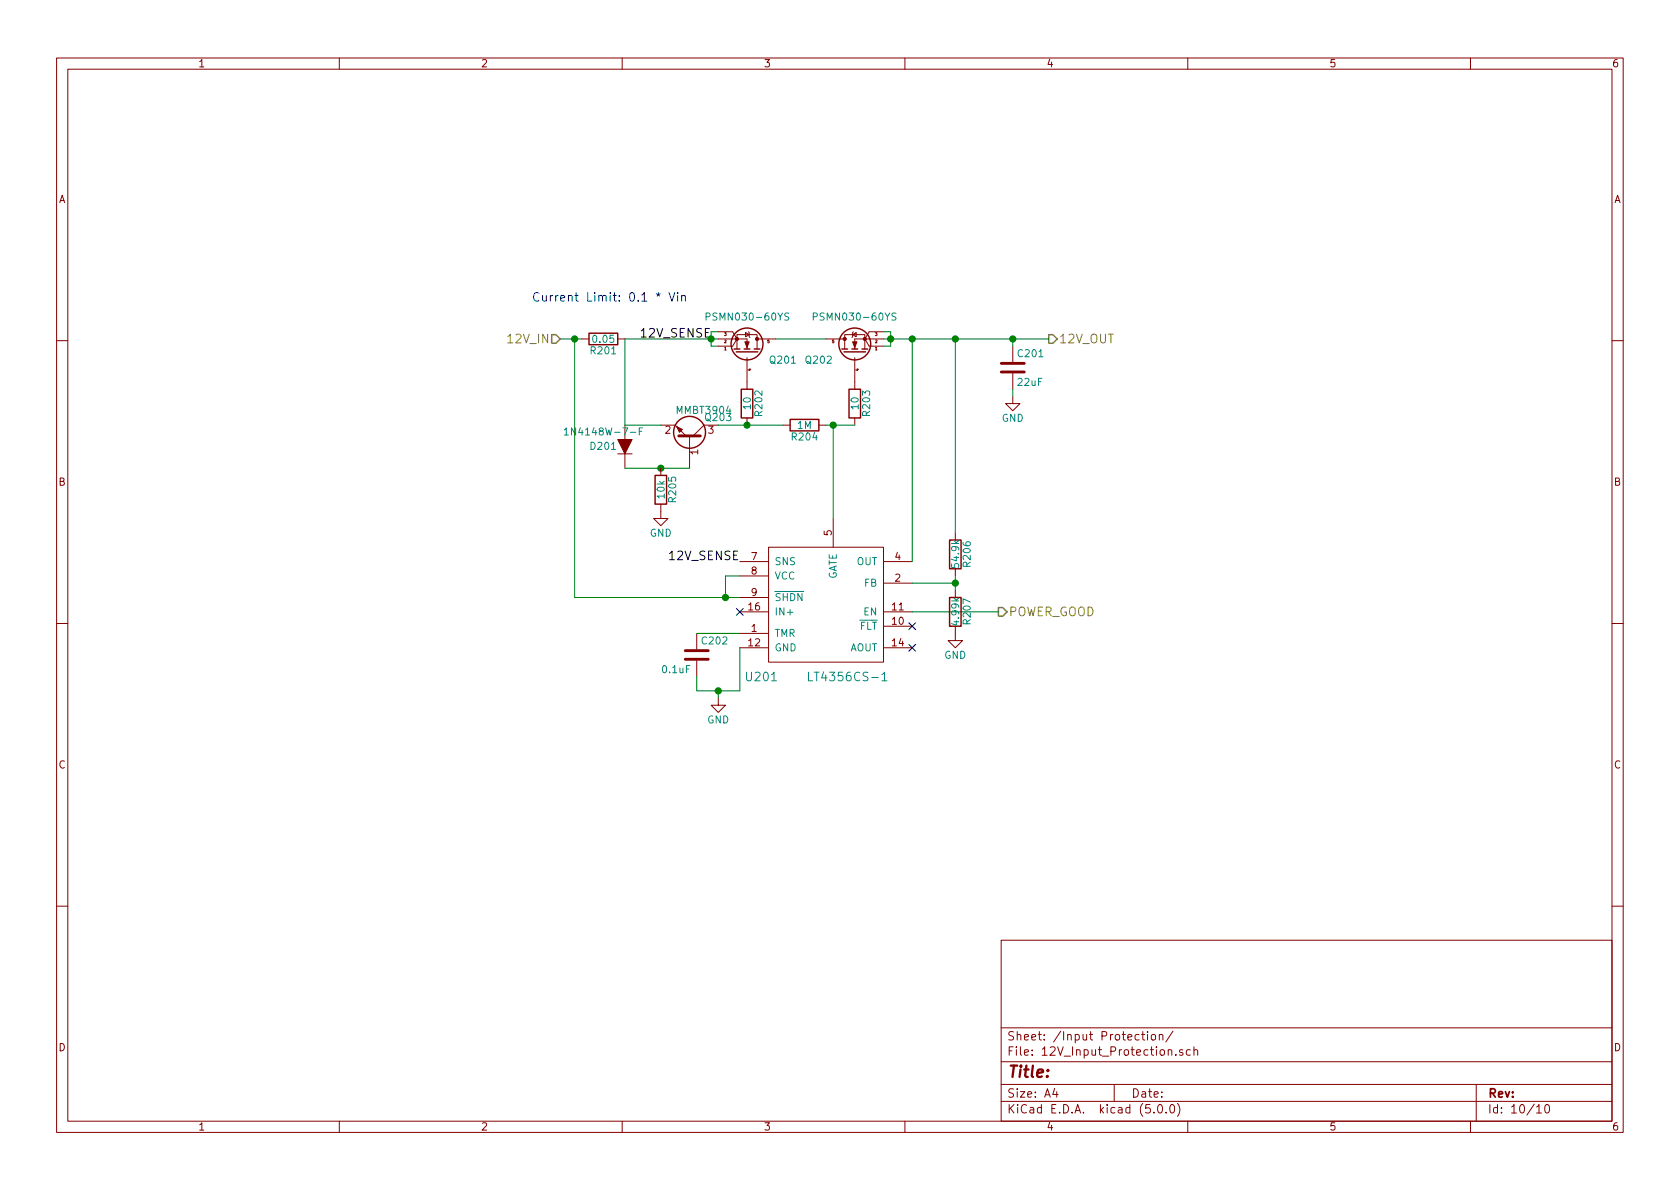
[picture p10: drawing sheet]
<svg xmlns="http://www.w3.org/2000/svg" width="297mm" height="210mm" viewBox="0 0 297 210" stroke-linecap="round" stroke-linejoin="round" font-family="sans-serif">
<g fill="none" stroke="#840000" stroke-width=".18">
<path d="M10 10.3h277v189.9h-277zM12 12.2h273v186.1h-273zM60 10.3v1.9M110 10.3v1.9M160 10.3v1.9M210 10.3v1.9M260 10.3v1.9M102.9 59.9h1.2M109.2 59.9h1.3M127 59.9h5.1v1.8M127 58.7h2.5l.8 1.2M130.3 59.9v-.7h3.6v.7"/>
<path d="M130.3 59.9l-.8 1.3h-2.5M130.3 59.9v1.8M131.8 58.8l.7 .4-.7 .4zM132.3 58.7l.2 .1v.8l.1 .1M133.9 59.9h3.3M133.9 59.9v1.8M146 59.9h3.4M149.4 59.9v-.7h3.5v.7M149.4 59.9v1.8M150.7 59.2l.7-.4v.8zM150.9 58.7l-.2 .1v.8l-.1 .1M152.9 59.9v1.8"/>
<path d="M152.9 59.9l.8 1.3h2.5M156.2 59.9h-5.1v1.8M156.2 58.7h-2.5l-.8 1.2M10 60.2h2M110.5 75.2v2.5M116.8 75.2h2.6l1.9 1.9M121.9 77.1v5.7M124.5 75.2l-1.9 1.9M132.1 63.2v5.6M132.1 73.9v1.3M138.4 75.2h1.3M144.8 75.2h1.2"/>
<path d="M151.1 63.2v5.6M151.1 73.9v1.3M179.1 70.1v1.3h1.2l-1.2 1.2-1.3-1.2h1.3M179.1 61.2v2.8M179.1 66v2.8M285 60.2h2M109.2 80.3h2.6M110.5 80.3v2.5M116.8 89.1v2.6h1.3l-1.3 1.3-1.2-1.3h1.2M116.8 82.8v1.3M130.8 99.3h5.1M135.9 96.8h20.3v20.3h-20.3z"/>
<path d="M147.3 91.7v5.1M156.2 99.3h5.1M168.9 94.2v1.3M10 110.3h2M123.2 112v2.8M123.2 116.8v2.8M130.8 112h5.1M130.8 101.8h5.1M130.8 105.7h5.1M130.8 108.2h5.1M130.8 114.5h5.1M156.2 103.1h5.1"/>
<path d="M156.2 110.7h5.1M156.2 108.2h5.1M156.2 114.5h5.1M168.9 110.7v2.6h1.3l-1.3 1.2-1.3-1.2h1.3M168.9 100.6v1.2M168.9 104.4v1.3M285 110.3h2M127 123.4v1.3h1.3l-1.3 1.3-1.3-1.3h1.3M10 160.2h2M177 166.3h108v32h-108zM285 160.2h2M60 198.3v1.9"/>
<path d="M110 198.3v1.9M160 198.3v1.9M177 194.8h108M177 191.8h108M177 187.8h108M177 181.8h108M186.5 192.5l-.4 1h1M186.8 193v1M197 191.8v3M201.4 183l-.4-.1-.3 .3 .1 .6 .2 .1 .4-.1M201.8 182.9h.6M202.1 182.4v1.3l.3 .2"/>
<path d="M202.9 182.4v.2M202.9 182.9v1M203.6 183.1l.2-.2 .5 .2v.7l-.3 .1-.4-.1zM204 196.7v.1M204.8 195.5l.4-.2a.94 .94 0 0 1 0 1.5 .79 .79 0 0 1-.4-1.3zM205 183.1l.2-.2 .3 .1 .1 .9M205 182.9v1M206.2 196.7v.1M206.6 185.7a.37 .37 0 0 1 .6 .1v.8M207 195.4l.3-.1a.94 .94 0 0 1 0 1.5 .82 .82 0 0 1-.3-1.4zM207.4 182.3l-1.3 2M207.9 186.5v.1"/>
<path d="M208.2 195.1a1.71 1.71 0 0 1 0 2.3M209.1 185.7a.37 .37 0 0 0-.6 .1l.1 .2 .5 .2 .1 .1-.2 .3-.5-.1M210 198.3v1.9M210.5 185.7l-.5-.1-.2 .3v.6l.2 .1 .5-.1M211.1 185.7h.1a.37 .37 0 0 1 .6 .1v.8M211.1 185.1v1.5M260 198.3v1.9M261 191.8v6.5M271.7 195.8l.4-.5v1.5M271.7 196.8h.8M273.3 195.4l.3-.1a.94 .94 0 0 1 0 1.5h-.1a1 1 0 0 1-.2-1.4z"/>
</g>
<path d="M124.8 56l.7-.1v-.4l-.2-.2h-.5v1.3M139.5 55.4l-.5-.1-.2 .2-.1 .2 .2 .2 .4 .2 .2 .3-.3 .2h-.5M143.8 56l.6-.1v-.4l-.1-.2h-.5v1.3M158.4 55.4l-.5-.1-.1 .2-.1 .2 .1 .2 .5 .2 .1 .3-.2 .2h-.5M99.8 76l.3-.3v1.2M99.8 76.9h.7M113 76.3h.4M113.6 75.7h-.6v1.2M143 118.9v1.5h.7M155.9 119.3l.5-.4v1.5M155.9 120.4h.9" fill="none" stroke="#008484" stroke-width=".18"/>
<g fill="none" stroke="#840000" stroke-width=".25">
<path d="M104.1 58.9h5.1v2.1h-5.1zM129.8 61.7h1M130.2 62.2h3.8M131.1 68.8h2v5.1h-2zM131.6 61.7h1M133.3 61.7h1.1M139.7 74.2h5.1v2h-5.1zM148.8 61.7h1.1M149.2 62.2h3.8M150.1 68.8h2v5.1h-2zM150.6 61.7h1M152.4 61.7h1"/>
<path d="M115.8 84.1h2.1v5h-2.1zM167.9 95.5h2v5.1h-2zM167.9 105.7h2v5h-2z"/>
<circle cx="121.9" cy="76.4" r="2.82"/>
<circle cx="132.1" cy="60.8" r="2.82"/>
<circle cx="151.1" cy="60.8" r="2.82"/>
</g>
<g fill="#840000" stroke="#840000" stroke-width=".18">
<path d="M150.7 60.4h.8l-.4 1.1z"/>
<path d="M119.6 75.4l1 .5-.5 .5z"/>
<path d="M109.2 77.7h2.6l-1.3 2.6z"/>
<path d="M131.7 60.4h.8l-.4 1.1z"/>
<circle cx="152.9" cy="59.9" r=".28"/>
<circle cx="149.4" cy="59.9" r=".28"/>
<circle cx="130.3" cy="59.9" r=".28"/>
<circle cx="133.9" cy="59.9" r=".28"/>
</g>
<g fill="none" stroke="#008400" stroke-width=".18">
<path d="M99.1 59.9h3.8M101.6 59.9v45.8h29.2M127 59.9h-16.5v15.3h6.3M127 58.7h-1.3v2.5h1.3M137.2 59.9h8.8M156.2 59.9h29.2M156.2 58.7h1.3v2.5h-1.3M161.3 59.9v39.4M168.9 59.9v34.3M179.1 59.9v1.3M127 75.2h11.4M146 75.2h5.1"/>
<path d="M147.3 75.2v16.5M179.1 68.8v1.3M110.5 82.8h11.4M123.2 112h7.6M130.8 114.5v7.7h-7.6v-2.6M130.8 101.8h-2.5v3.9M161.3 103.1h7.6M161.3 108.2h15.2M168.9 101.8v2.6M127 122.2v1.2"/>
</g>
<path d="M120 77.1h3.8M177 65.8h4.1M177 64.3h4.1M121.2 116.6h4M121.2 115.1h4" fill="none" stroke="#840000" stroke-width=".51"/>
<g fill="#008400" stroke="#008400" stroke-width=".25">
<circle cx="168.9" cy="103.1" r=".51"/>
<circle cx="127" cy="122.2" r=".51"/>
<circle cx="116.8" cy="82.8" r=".51"/>
<circle cx="132.1" cy="75.2" r=".51"/>
<circle cx="147.3" cy="75.2" r=".51"/>
<circle cx="101.6" cy="59.9" r=".51"/>
<circle cx="128.3" cy="105.7" r=".51"/>
<circle cx="161.3" cy="59.9" r=".51"/>
<circle cx="168.9" cy="59.9" r=".51"/>
<circle cx="125.7" cy="59.9" r=".51"/>
<circle cx="157.5" cy="59.9" r=".51"/>
<circle cx="179.1" cy="59.9" r=".51"/>
</g>
<path d="M97.5 59.2h.8l.8 .7-.8 .8h-.8zM185.4 59.2h.8l.7 .7-.7 .8h-.8zM176.5 107.4h.8l.8 .8-.8 .8h-.8z" fill="none" stroke="#848400" stroke-width=".25"/>
<path d="M130.2 107.6l1.2 1.2M131.4 107.6l-1.2 1.2M160.7 110.1l1.2 1.2M160.7 113.9l1.2 1.3M161.9 110.1l-1.2 1.2M161.9 113.9l-1.2 1.3" fill="none" stroke="#000084" stroke-width=".18"/>
<path d="M116 51.9l.4 .2 .4-.2M116.2 52.4l.2-.3 .2 .3M116.4 51.7v.4M118.3 51.7l.5 1.6 .5-1.6M119.8 51.7v.2M119.8 52.2v1.1M120.5 52.4l.3-.2 .3 .1 .1 1M120.5 52.2v1.1" fill="none" stroke="#0000c2" stroke-width=".18"/>
<text font-size="2.8" fill="#840000" x="178" y="190.5">Title:</text>
<text font-size="2.1" fill="#0000c2" x="94" y="53.3">Current Limit: 0.1 * Vin</text>
<g font-size="2.1">
<text x="113" y="59.7">12V_SENSE</text>
<text x="118.7" y="99.1">12V_SENSE</text>
</g>
<g font-size="2.1" fill="#848400">
<text x="90.2" y="60.7">12V_IN</text>
<text x="187.2" y="60.7">12V_OUT</text>
<text x="178.3" y="109">POWER_GOOD</text>
</g>
<g font-size="2.1" fill="#008484">
<text x="132.1" y="120.5">U201</text>
<text x="143.8" y="120.5">LT4356CS-1</text>
</g>
<g font-size="2.1" fill="#840000">
<text x="178" y="184">Sheet: /Input Protection/</text>
<text x="178" y="186.7">File: 12V_Input_Protection.sch</text>
<text x="178" y="196.9">KiCad E.D.A. kicad (5.0.0)</text>
<text x="178" y="194.1">Size: A4</text>
<text x="200" y="194.1">Date:</text>
<text x="263" y="194.1">Rev:</text>
<text x="263" y="196.9">Id: 10/10</text>
</g>
<g font-size="1.8" fill="#840000">
<text x="35" y="11.9">1</text>
<text x="85" y="11.9">2</text>
<text x="135" y="11.9">3</text>
<text x="185" y="11.9">4</text>
<text x="235" y="11.9">5</text>
<text x="285" y="11.9">6</text>
<text x="10.4" y="35.9">A</text>
<text x="285.4" y="35.9">A</text>
<text x="117.6" y="76.7">2</text>
<text x="125.2" y="76.7">3</text>
<text x="123.4" y="80.4" transform="rotate(-90 123.4 80.4)">1</text>
<text x="10.4" y="85.9">B</text>
<text x="285.4" y="85.9">B</text>
<text x="147.1" y="94.7" transform="rotate(-90 147.1 94.7)">5</text>
<text x="132.9" y="99.1">7</text>
<text x="132.9" y="101.6">8</text>
<text x="158.3" y="99.1">4</text>
<text x="132.4" y="107.9">16</text>
<text x="132.9" y="105.4">9</text>
<text x="157.8" y="107.9">11</text>
<text x="158.3" y="102.9">2</text>
<text x="132.9" y="111.8">1</text>
<text x="157.8" y="110.5">10</text>
<text x="132.4" y="114.3">12</text>
<text x="157.8" y="114.3">14</text>
<text x="10.4" y="135.9">C</text>
<text x="285.4" y="135.9">C</text>
<text x="10.4" y="185.9">D</text>
<text x="285.4" y="185.9">D</text>
<text x="35" y="199.9">1</text>
<text x="85" y="199.9">2</text>
<text x="135" y="199.9">3</text>
<text x="185" y="199.9">4</text>
<text x="235" y="199.9">5</text>
<text x="285" y="199.9">6</text>
</g>
<g font-size="1.8" fill="#008484">
<text x="125.7" y="56.7">PSMN030-60YS</text>
<text x="144.6" y="56.7">PSMN030-60YS</text>
<text x="104.6" y="62.7">R201</text>
<text x="105" y="60.6">0.05</text>
<text x="136.3" y="64.3">Q201</text>
<text x="142.6" y="64.3">Q202</text>
<text x="180.1" y="63.2">C201</text>
<text x="180" y="68.2">22uF</text>
<text x="101.1" y="77">1N4148W-7-F</text>
<text x="119.8" y="73.2">MMBT3904</text>
<text x="124.8" y="74.5">Q203</text>
<text x="132.8" y="72.3" transform="rotate(-90 132.8 72.3)">10</text>
<text x="134.8" y="73.5" transform="rotate(-90 134.8 73.5)">R202</text>
<text x="140.1" y="77.9">R204</text>
<text x="141" y="75.9">1M</text>
<text x="151.8" y="72.3" transform="rotate(-90 151.8 72.3)">10</text>
<text x="153.8" y="73.5" transform="rotate(-90 153.8 73.5)">R203</text>
<text x="177.1" y="74.6">GND</text>
<text x="104.5" y="79.5">D201</text>
<text x="117.5" y="88.1" transform="rotate(-90 117.5 88.1)">10k</text>
<text x="119.6" y="88.7" transform="rotate(-90 119.6 88.7)">R205</text>
<text x="114.9" y="94.9">GND</text>
<text x="136.9" y="99.9">SNS</text>
<text x="151.5" y="99.9">OUT</text>
<text x="169.6" y="100.2" transform="rotate(-90 169.6 100.2)">54.9k</text>
<text x="171.6" y="100.1" transform="rotate(-90 171.6 100.1)">R206</text>
<text x="136.9" y="102.5">VCC</text>
<text x="136.9" y="106.3">SHDN</text>
<text x="148" y="102.7" transform="rotate(-90 148 102.7)">GATE</text>
<text x="152.8" y="103.8">FB</text>
<text x="124.2" y="114">C202</text>
<text x="136.9" y="112.6">TMR</text>
<text x="136.9" y="108.8">IN+</text>
<text x="151.9" y="111.4">FLT</text>
<text x="152.7" y="108.8">EN</text>
<text x="169.6" y="110.4" transform="rotate(-90 169.6 110.4)">4.99k</text>
<text x="171.6" y="110.3" transform="rotate(-90 171.6 110.3)">R207</text>
<text x="117.2" y="119">0.1uF</text>
<text x="136.9" y="115.2">GND</text>
<text x="150.2" y="115.2">AOUT</text>
<text x="167" y="116.5">GND</text>
<text x="125" y="127.9">GND</text>
</g>
<g font-size=".7" fill="#840000">
<text x="128.1" y="59.4">3</text>
<text x="154.8" y="59.4">3</text>
<text x="128.1" y="61.9">1</text>
<text x="128.1" y="60.6">2</text>
<text x="132.8" y="65.6" transform="rotate(-90 132.8 65.6)">4</text>
<text x="135.7" y="60.6">5</text>
<text x="147.1" y="60.6">5</text>
<text x="151.8" y="65.6" transform="rotate(-90 151.8 65.6)">4</text>
<text x="154.8" y="61.9">1</text>
<text x="154.8" y="60.6">2</text>
</g>
</svg>
